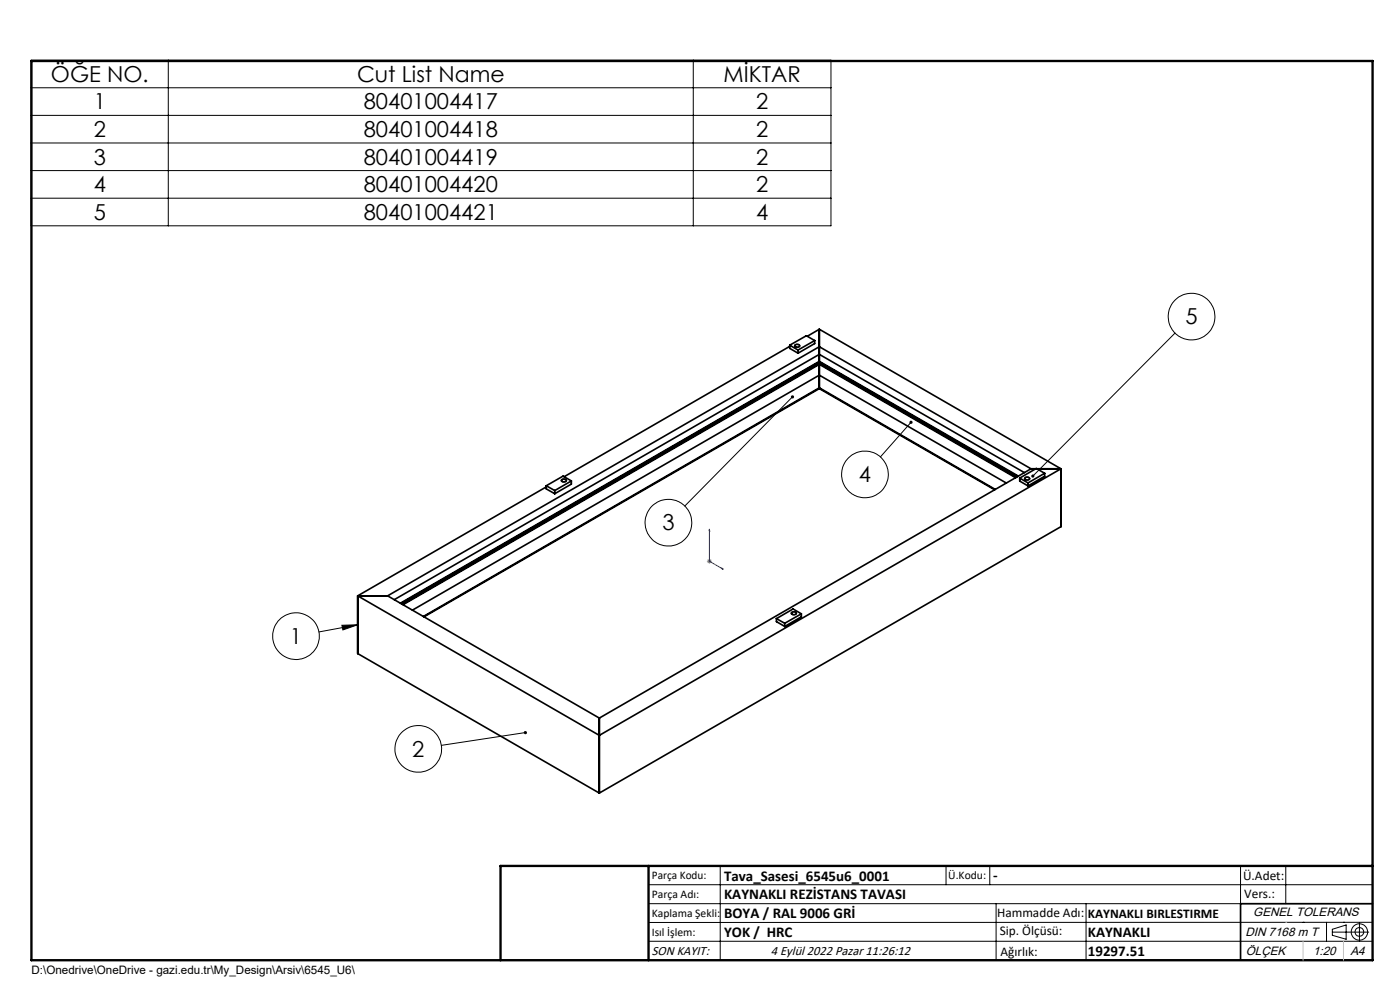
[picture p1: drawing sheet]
<svg xmlns="http://www.w3.org/2000/svg" width="297mm" height="210mm" viewBox="0 0 297 210" stroke-linecap="round" stroke-linejoin="round" font-family="sans-serif">
<g fill="none" stroke="#000" stroke-width=".21">
<path d="M6.6 12.8h169.7v35.1h-169.7zM6.6 18.6h169.7M35.7 12.8v35.1M147.1 12.8v35.1M6.6 24.5h169.7M6.6 30.3h169.7M6.6 36.2h169.7M6.6 42h169.7M168.6 73.2a.58 .58 0 0 1 .6-.2 .58 .58 0 0 1 .5 .5l-.7 .2-.5-.3zM249.3 70.7l-30.2 30.3M168.1 84.2l-22.8 23.1M193.3 89.6l-6.5 7.3"/>
<path d="M119.1 101.8a.58 .58 0 0 1 .6-.3 .58 .58 0 0 1 .5 .6l-.4 .2-.5-.1a.24 .24 0 0 1-.3-.2 .24 .24 0 0 1 .1-.2zM217.4 101.3a.63 .63 0 0 1 .6-.2 .63 .63 0 0 1 .5 .5 .7 .7 0 0 1-1.2-.1zM72.5 132.6l3.4-.1-3.2 1.1zM75.9 132.5l-8.2 1.5M167.9 129.9a.63 .63 0 0 1 .6-.2 .63 .63 0 0 1 .5 .5 .7 .7 0 0 1-1.2-.2zM111.5 155.4l-17.9 2.7M137.6 187.7h153.6M137.6 191.7h153.6M137.6 199.7h153.6M152.8 183.7v20M200.7 183.7v4M210 183.7v4"/>
<path d="M211.3 191.7v12M230.4 191.7v12M263.2 183.7v20M272.8 183.7v8M276.4 195.6h.1M281.4 195.6v4.1M282.6 197.7h7.8M282.6 197.1l3-.9v3l-3-.8zM285 195.6h.1M288.4 195.8v3.8M291.2 195.6l-153.6 .1"/>
<circle cx="252.8" cy="67.2" r="5"/>
<circle cx="141.8" cy="110.9" r="5"/>
<circle cx="183.5" cy="100.6" r="4.9"/>
<circle cx="62.8" cy="134.9" r="5"/>
<circle cx="88.7" cy="158.8" r="4.9"/>
<circle cx="288.4" cy="197.7" r="1.74"/>
<circle cx="288.4" cy="197.7" r=".93"/>
</g>
<path d="M150.5 112.2l.1 .4h-.2zM150.5 112.2v6.9l2.9 1.6M153.1 120.5l.3 .2-.3-.1z" fill="none" stroke="#00f" stroke-width=".21"/>
<path d="M150 119.1h1M150.1 118.7l.7 .7M150.5 118.6v.9M150.8 118.7l-.7 .7" fill="none" stroke="#808080" stroke-width=".21"/>
<path d="M106.2 203.7h185" fill="none" stroke="#000" stroke-width=".3"/>
<path d="M291.2 191.7h-28v12" fill="none" stroke="#000" stroke-width=".35"/>
<path d="M6.7 12.9h284.5v190.8h-284.5zM137.6 183.7v20M291.2 183.7h-185v20" fill="none" stroke="#000" stroke-width=".5"/>
<path d="M272.8 195.6h.1M276.4 199.7v4M285 199.7v4" fill="none" stroke="#c0c0c0" stroke-width=".21"/>
<path d="M153.1 120.5l.3 .2-.3-.1zM150.5 112.2l.1 .4h-.2z" fill="#00f"/>
<path d="M72.5 132.6l3.4-.1-3.2 1.1zM218.9 100.8v.4l.2-.2-.2 .2a.33 .33 0 0 0 .4 0 .33 .33 0 0 0 0-.4 .33 .33 0 0 0-.4 0zM193.1 89.3a.35 .35 0 0 0-.1 .5 .35 .35 0 0 0 .5 0 .35 .35 0 0 0 0-.5l-.2 .3 .2-.3zM167.9 84a.33 .33 0 0 0 0 .4 .33 .33 0 0 0 .5 0 .33 .33 0 0 0-.1-.4l-.2 .2 .2-.2zM111.2 155.2a.35 .35 0 0 0 .2 .5 .35 .35 0 0 0 .4-.3h-.3l.3-.1a.33 .33 0 0 0-.6-.1z" fill="#000"/>
<g fill="none" stroke="#000" stroke-width=".35">
<path d="M167.5 73.2l1.8 1.1M167.5 73.2v.7l1.8 1M167.5 73.5l-47.8 27.6M168.8 73.1h.1a.38 .38 0 0 1 .5-.1 .38 .38 0 0 1 .1 .5l-.1 .1a.42 .42 0 0 1-.5 .1 .42 .42 0 0 1-.2-.5zM169.3 74.3v.6M172.8 72.2l-3.5 2.1M172.8 72.2v.7l-3.5 2M172.8 72.2l-1.7-1-3.6 2M173.8 69.8v12.6M173.8 69.8l51.3 29.6M173.8 69.8l-2.5 1.5M173.8 82.4l37.2 21.5"/>
<path d="M173.8 82.4l-83.8 48.4M218.7 99.4h1M218.7 99.4l-44.9-25.9-91.6 52.9M218.7 99.4l-91.6 52.9M220 99.4h5.1M225.1 99.4v12.3l-98 56.5M225.1 99.4l-98 56.6-51.2-29.6M115.9 103v.7l1.8 1M115.9 103l1.8 1.1M115.9 103.3l-40 23.1M117.7 104.1v.6M119.2 101.8a.45 .45 0 0 1 .6-.2 .45 .45 0 0 1 .2 .5l-.1 .1a.49 .49 0 0 1-.8-.4z"/>
<path d="M121.2 102l-1.7-1-3.6 2M121.2 102l-3.5 2.1M121.2 102v.7l-3.5 2M211.1 103.8l-37.3-21.5-84 48.5M213.5 102.5l-39.7-22.9-86.3 49.8M215.5 101.3l-41.7-24-88.3 51M215.6 101.2l-41.8-24.1-88.4 51.1M215.9 101.1l-42.1-24.3-88.7 51.2M216 101l-42.2-24.3-88.9 51.2M216.3 101.4v.7l1.8 1M216.3 101.4l1.8 1M217.3 100.3l-43.5-25.1-90.2 52"/>
<path d="M217.4 101.4l.1-.1a.52 .52 0 0 1 .5-.1 .52 .52 0 0 1 .4 .4l-.1 .1a.53 .53 0 0 1-.9-.3zM218.1 102.4v.7M221.6 100.4l-1.7-1-3.6 2M221.6 100.4l-3.5 2M221.6 100.4v.6l-3.5 2.1M75.9 126.4v12.2l51.2 29.6M75.9 126.4h6.3M82.2 126.4l44.9 25.9M164.7 131.2l1.8 1M164.7 131.2v.7l1.8 1M166.5 132.2v.7M168.1 129.8a.44 .44 0 0 1 .5 0 .44 .44 0 0 1 .2 .5 .53 .53 0 0 1-.9-.3z"/>
<path d="M170 130.2l-1.8-1-3.5 2M170 130.2l-3.5 2M170 130.2v.6l-3.5 2.1M127.1 152.3v15.9"/>
</g>
<g font-size="4.7">
<text x="10.8" y="17.3">ÖĞE NO.</text>
<text x="75.7" y="17.3">Cut List Name</text>
<text x="153.5" y="17.3">MİKTAR</text>
<text x="19.9" y="23.2">1</text>
<text x="77.2" y="23.2">80401004417</text>
<text x="160.4" y="23.2">2</text>
<text x="19.9" y="29.1">2</text>
<text x="77.2" y="29.1">80401004418</text>
<text x="160.4" y="29.1">2</text>
<text x="19.9" y="34.9">3</text>
<text x="77.2" y="34.9">80401004419</text>
<text x="160.4" y="34.9">2</text>
<text x="19.9" y="40.8">4</text>
<text x="77.2" y="40.8">80401004420</text>
<text x="160.4" y="40.8">2</text>
<text x="19.9" y="46.6">5</text>
<text x="77.2" y="46.6">80401004421</text>
<text x="160.4" y="46.6">4</text>
<text x="251.5" y="68.8">5</text>
<text x="182.2" y="102.3">4</text>
<text x="140.5" y="112.5">3</text>
<text x="61.5" y="136.6">1</text>
<text x="87.5" y="160.5">2</text>
</g>
<g font-size="3.2">
<text x="153.6" y="186.8">Tava_Sasesi_6545u6_0001</text>
<text x="153.6" y="190.8">KAYNAKLI REZİSTANS TAVASI</text>
<text x="210.7" y="186.6">-</text>
<text x="153.6" y="194.8">BOYA / RAL 9006 GRİ</text>
<text x="153.6" y="198.8">YOK / HRC</text>
<text x="230.8" y="198.7">KAYNAKLI</text>
<text x="230.8" y="202.8">19297.51</text>
</g>
<g font-size="2.8">
<text x="263.7" y="186.7">Ü.Adet:</text>
<text x="263.9" y="190.5">Vers.:</text>
<text x="211.5" y="194.5">Hammadde Adı:</text>
<text x="230.8" y="194.7">KAYNAKLI BIRLESTIRME</text>
<text x="138.3" y="202.6">SON KAYIT:</text>
<text x="163.6" y="202.6">4 Eylül 2022 Pazar 11:26:12</text>
<text x="212.1" y="198.4">Sip. Ölçüsü:</text>
<text x="212.2" y="202.7">Ağırlık:</text>
</g>
<g font-size="2.6">
<text x="265.9" y="194.4">GENEL TOLERANS</text>
<text x="264.2" y="198.5">DIN 7168 m T</text>
<text x="264.3" y="202.6">ÖLÇEK</text>
<text x="278.5" y="202.6">1:20</text>
<text x="286.5" y="202.6">A4</text>
</g>
<g font-size="2.5">
<text x="138.3" y="186.4">Parça Kodu:</text>
<text x="138.3" y="190.5">Parça Adı:</text>
<text x="201.2" y="186.5">Ü.Kodu:</text>
<text x="138.3" y="194.5">Kaplama Şekli:</text>
<text x="138.3" y="198.6">Isıl İşlem:</text>
<text x="6.7" y="206.7">D:\Onedrive\OneDrive - gazi.edu.tr\My_Design\Arsiv\6545_U6\</text>
</g>
</svg>
